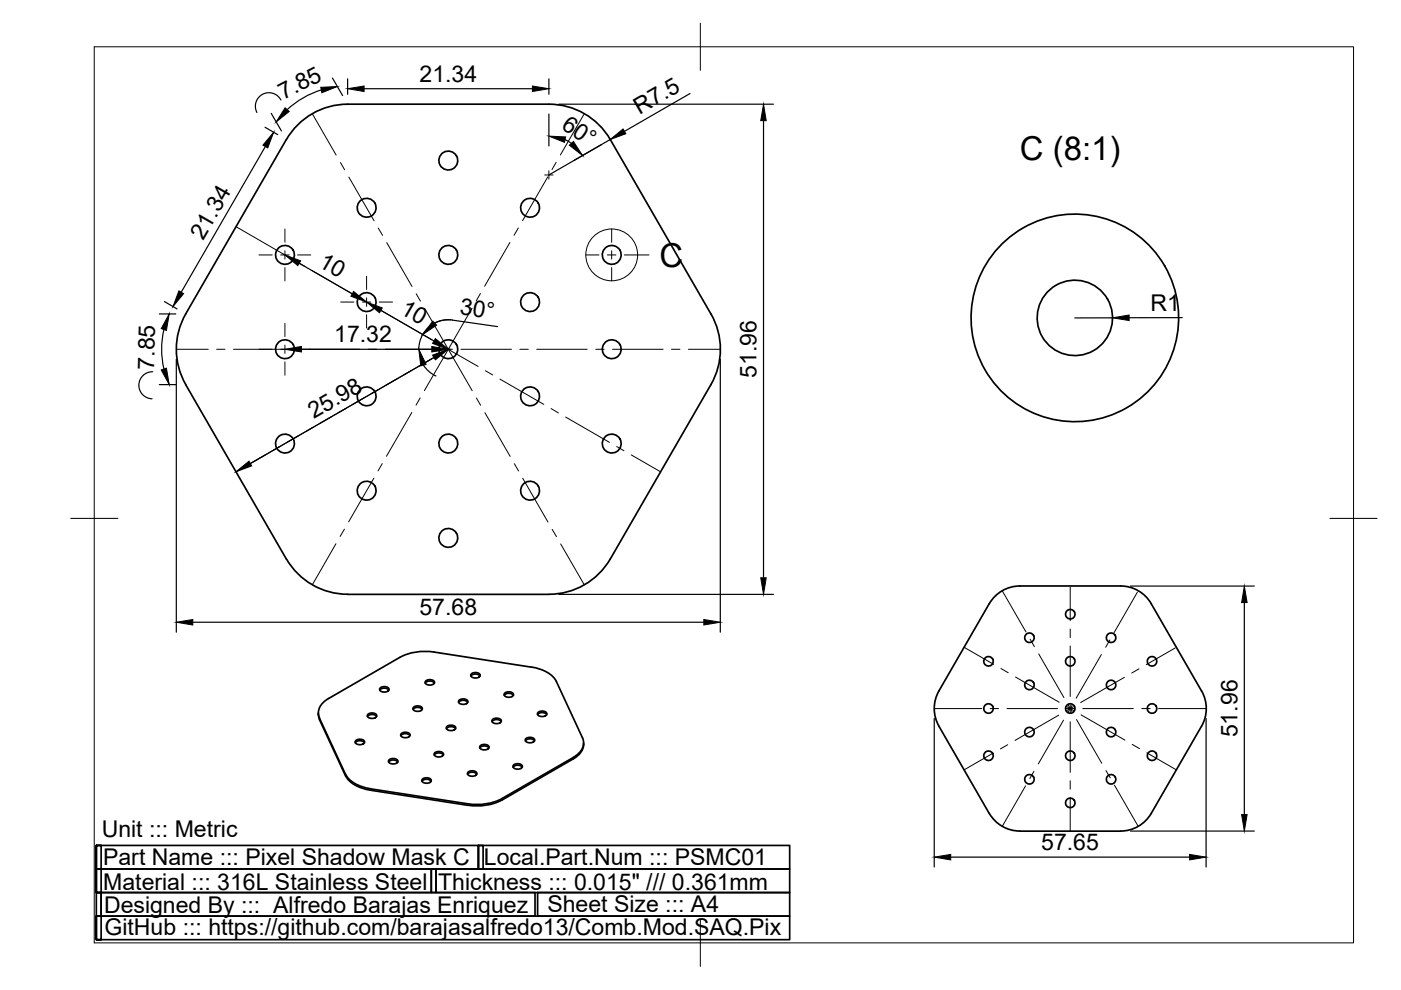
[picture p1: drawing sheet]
<svg xmlns="http://www.w3.org/2000/svg" width="297mm" height="210mm" viewBox="0 0 297 210" stroke-linecap="round" stroke-linejoin="round" font-family="sans-serif">
<!-- layer: Visible -->
<g fill="none" stroke="#000" stroke-width=".36">
<path d="M60.7 29.6l-21.3 37M73.7 22.1h42.7a15 15 0 0 1 13 7.5l21.3 37M73.7 22.1a15 15 0 0 0-13 7.5M39.4 66.5a15 15 0 0 0 0 15M150.7 66.5a15 15 0 0 1 0 15M39.4 81.5l21.3 37M150.7 81.5l-21.3 37a15 15 0 0 1-13 7.5M60.7 118.5a15 15 0 0 0 13 7.5M73.7 126h42.7M84.8 139.4l-15.1 8.7a3.3 3.3 0 0 0-1.9 4.2M84.8 139.4a11.5 11.5 0 0 1 7.2-1.1l20.6 3.1M67.5 151.1v.4"/>
<path d="M67.5 151.5l.3 1.1M67.7 152.6l5.6 11.9M67.7 152.3l5.6 11.9M75.3 157.5a1.31 1.31 0 0 1 2 0M75.4 157.1a1.25 1.25 0 0 1 1.9 .2 1.16 1.16 0 0 1-2 0zM77.9 151.9a1.31 1.31 0 0 1 1.9 0M77.9 151.5a1.25 1.25 0 0 1 2 .2 1.16 1.16 0 0 1-2 0zM80.5 146.3a1.31 1.31 0 0 1 1.9 0M80.5 145.9a1.25 1.25 0 0 1 2 .3 1.16 1.16 0 0 1-2 0zM85 156a1.31 1.31 0 0 1 1.9 0M85 155.6a1.25 1.25 0 0 1 2 .2 1.16 1.16 0 0 1-2.1 0zM87.6 150.4a1.31 1.31 0 0 1 1.9 0"/>
<path d="M87.6 150a1.25 1.25 0 0 1 2 .2 1.16 1.16 0 0 1-2.1 0zM90.2 144.8a1.31 1.31 0 0 1 1.9 0M90.2 144.5a1.25 1.25 0 0 1 1.9 .2 1.16 1.16 0 0 1-2 0zM92.1 159.7a1.25 1.25 0 0 1 1.9 .2 1.16 1.16 0 0 1-2 0zM94.7 154.5a1.31 1.31 0 0 1 1.9 0M94.7 154.1a1.25 1.25 0 0 1 1.9 .2 1.16 1.16 0 0 1-2 0zM97.2 148.9a1.31 1.31 0 0 1 2 0M97.3 148.5a1.25 1.25 0 0 1 1.9 .3 1.16 1.16 0 0 1-2 0zM99.8 143.3a1.31 1.31 0 0 1 2 0M99.9 143a1.25 1.25 0 0 1 1.9 .2 1.16 1.16 0 0 1-2 0zM101.7 158.6a1.31 1.31 0 0 1 2 0M101.8 158.2a1.25 1.25 0 0 1 1.9 .2 1.16 1.16 0 0 1-2 0z"/>
<path d="M104.3 153a1.31 1.31 0 0 1 2 0M104.4 152.6a1.25 1.25 0 0 1 1.9 .2 1.16 1.16 0 0 1-2 0zM106.9 147.4a1.31 1.31 0 0 1 1.9 0M106.9 147a1.25 1.25 0 0 1 2 .3 1.16 1.16 0 0 1-2 0zM111.4 157.1a1.31 1.31 0 0 1 1.9 0M111.4 156.7a1.25 1.25 0 0 1 2 .2 1.16 1.16 0 0 1-2 0zM112.7 141.4a6.9 6.9 0 0 1 5.3 3.1l5.5 11.9a3.3 3.3 0 0 1-2 4.2l-15.1 8.7a11.4 11.4 0 0 1-7.2 1.1M114 151.5a1.31 1.31 0 0 1 1.9 0M114 151.1a1.25 1.25 0 0 1 2 .2 1.16 1.16 0 0 1-2.1 0zM123.7 157.5a3.6 3.6 0 0 1-2.2 3.4l-15.1 8.7a11.7 11.7 0 0 1-7.2 1.1M199.1 146.5l10.7-18.5a7.5 7.5 0 0 1 6.4-3.8h21.4a7.5 7.5 0 0 1 6.5 3.8l10.6 18.5M199.1 146.5a7.5 7.5 0 0 0 0 7.5l10.6 18.5a7.6 7.6 0 0 0 6.5 3.7"/>
<path d="M254.8 146.5a7.5 7.5 0 0 1 0 7.5l-10.7 18.5a7.5 7.5 0 0 1-6.5 3.7M73.3 164.5a6.9 6.9 0 0 0 5.3 3M73.3 164.2a6.9 6.9 0 0 0 5.3 3M78.6 167.5l20.6 3.2M78.6 167.3l20.6 3.1M82.4 161.6a1.31 1.31 0 0 1 1.9 0M82.4 161.2a1.25 1.25 0 0 1 2 .2 1.16 1.16 0 0 1-2 0zM89.5 165.6a1.31 1.31 0 0 1 1.9 0M89.5 165.3a1.25 1.25 0 0 1 1.9 .2 1.16 1.16 0 0 1-2 0zM92.1 160.1a1.31 1.31 0 0 1 1.9 0M99.1 164.1a1.31 1.31 0 0 1 2 0M99.2 163.8a1.25 1.25 0 0 1 1.9 .2 1.16 1.16 0 0 1-2 0z"/>
<path d="M108.8 162.7a1.31 1.31 0 0 1 1.9 0M108.8 162.3a1.25 1.25 0 0 1 2 .2 1.16 1.16 0 0 1-2 0zM216.2 176.2h21.4"/>
<circle cx="95" cy="34" r="2"/>
<circle cx="60.4" cy="54" r="2"/>
<circle cx="77.7" cy="44.1" r="2"/>
<circle cx="95" cy="54" r="2"/>
<circle cx="112.4" cy="44.1" r="2"/>
<circle cx="129.7" cy="54" r="2"/>
<circle cx="60.4" cy="74" r="2"/>
<circle cx="77.7" cy="64.1" r="2"/>
<circle cx="95" cy="74" r="2"/>
<circle cx="112.4" cy="64.1" r="2"/>
<circle cx="129.7" cy="74" r="2"/>
<circle cx="227.9" cy="67.4" r="22"/>
<circle cx="227.9" cy="67.4" r="8"/>
<circle cx="60.4" cy="94" r="2"/>
<circle cx="77.7" cy="84" r="2"/>
<circle cx="95" cy="94" r="2"/>
<circle cx="112.4" cy="84" r="2"/>
<circle cx="129.7" cy="94" r="2"/>
<circle cx="77.7" cy="104" r="2"/>
<circle cx="95" cy="114" r="2"/>
<circle cx="112.4" cy="104" r="2"/>
<circle cx="218.3" cy="135.2" r="1.01"/>
<circle cx="226.9" cy="130.2" r="1.01"/>
<circle cx="235.6" cy="135.2" r="1.01"/>
<circle cx="209.6" cy="150.2" r="1.01"/>
<circle cx="209.6" cy="140.2" r="1.01"/>
<circle cx="218.3" cy="155.2" r="1.01"/>
<circle cx="218.3" cy="145.2" r="1.01"/>
<circle cx="226.9" cy="140.2" r="1.01"/>
<circle cx="226.9" cy="150.2" r="1.01"/>
<circle cx="235.6" cy="145.2" r="1.01"/>
<circle cx="235.6" cy="155.2" r="1.01"/>
<circle cx="244.3" cy="140.2" r="1.01"/>
<circle cx="244.3" cy="150.2" r="1.01"/>
<circle cx="209.6" cy="160.2" r="1.01"/>
<circle cx="218.3" cy="165.2" r="1.01"/>
<circle cx="226.9" cy="160.2" r="1.01"/>
<circle cx="226.9" cy="170.2" r="1.01"/>
<circle cx="235.6" cy="165.2" r="1.01"/>
<circle cx="244.3" cy="160.2" r="1.01"/>
</g>
<!-- layer: BORDER -->
<path d="M20 9.9h267v190h-267zM148.5 4.9v10M15 109.9h10M282 109.9h10M148.5 194.9v10" fill="none" stroke="#000" stroke-width=".21"/>
<!-- layer: TITLEBLOCK -->
<path d="M20.4 179.3h81v4.9h-81v-4.9v4.9h1v-4.9zM101.4 179.3h1v4.9h-1zM101.4 179.3h66v4.9h-66zM20.4 184.2h71v5h-71v-5v5h1v-5zM20.4 189.2h1v5h-1zM20.4 194.2h147v5h-147v-5v5h1v-5zM21.4 189.2h92v5h-92zM91.4 184.2h1v5h-1zM92.4 184.2h75v5h-75zM114 189.2h53.4v5h-53.4z" fill="none" stroke="#000" stroke-width=".36"/>
<!-- layer: Smart Centers -->
<g fill="none" stroke="#000" stroke-width=".21">
<path d="M66.2 24.1l5.1 8.8M72.2 34.5l.9 1.5M74 37.5l5.3 9.3M115.5 37.1h1.8M116.1 37.5l-5.3 9.3M116.4 36.2v1.8M117.9 34.4l-.9 1.6M123.9 24.1l-5.1 8.8M50 48.1l11.5 6.6M54.9 54.1h2.8M59.5 54.1h1.8M60.4 48.5v2.9"/>
<path d="M60.4 53.2v1.7M60.4 56.7v2.9M63.1 54.1h2.8M63.1 55.6l1.5 .9M66.2 57.4l9.3 5.4M77.7 58.6v2.8M80.2 48.4l.9 1.5M82 51.4l5.4 9.3M108.1 51.4l-5.4 9.3M109.9 48.3l-.9 1.6M124.2 54.1h2.8M128.8 54.1h1.8"/>
<path d="M129.7 48.5v2.9M129.7 53.2v1.7M129.7 56.7v2.9M132.4 54.1h2.8M37.4 74.1h6.8M45.9 74.1h1.8M49.5 74.1h11.8M60.4 68.6v2.8M60.4 73.2v1.7M60.4 76.7v2.9M62 74.1h14.3M72.2 64h2.8"/>
<path d="M76.8 64h1.8M77 63.6l1.5 .9M77.7 63.2v1.8M77.7 66.7v2.8M78.1 74.1h1.8M80.1 65.4l11.5 6.6M80.4 64h2.8M81.6 74.1h10.8M87.2 78.6l-1.5 .9M88.2 62.3l.9 1.5M90 65.4l10.1 17.4M94.1 74.1h1.8"/>
<path d="M95 74.1l-13.2 7.6M95.2 74.1l6.2 3.6M97.7 74.1h10.7M100.1 65.4l-10.1 17.4M101.9 62.2l-.9 1.6M102.9 78.6l1.6 .9M110.2 74.1h1.8M113.8 74.1h10.7M126.3 74.1h1.8M129.9 74.1h10.7M142.4 74.1h1.8M145.9 74.1h6.8"/>
<path d="M56.3 96.4l-6.3 3.6M66.4 90.6l-1.6 .9M70.2 88.4l-16.7 9.6M73.3 86.6l-1.5 .9M80.3 82.6l-1.6 .9M81 98.3l-.8 1.5M84.1 80.3l-16.2 9.4M87.3 87.5l-5.4 9.2M89.1 84.4l-.9 1.5M101 84.4l.9 1.5M102.8 87.5l5.4 9.3M106 80.4l9.3 5.3"/>
<path d="M109.1 98.3l.8 1.6M116.8 86.6l1.6 .9M119.9 88.4l9.3 5.4M130.7 94.7l1.6 .9M133.8 96.4l6.2 3.6M71.2 115.3l-5 8.7M73 112.2l-.9 1.5M79.3 101.4l-5.4 9.3M110.8 101.4l5.4 9.3M117.1 112.2l.9 1.6M118.9 115.3l5 8.7M204.4 137.2l6.3 3.7"/>
<path d="M212.5 125.3l5 8.7M218.4 135.5l.9 1.6M220.2 138.6l5.4 9.3M226.9 124.5v7.1M226.9 133.4v1.8M226.9 137v10.7M233.5 138.8l-5.3 9.3M235.3 135.7l-.9 1.5M241.2 125.6l-5 8.5M249.2 137.4l-6.2 3.5M198.1 150.2h10.1M209.9 150.2h1.8"/>
<path d="M210.6 159.7l-6.2 3.5M212.2 141.7l1.6 .9M213.5 150.2h10.7M213.7 157.9l-1.6 .9M215.3 143.5l9.3 5.4M224.5 151.6l-9.3 5.4M225.5 152.7l-5.4 9.3M226 150.2h1.8M226.1 149.8l1.6 .9M226.5 149.5l.9 1.5M226.9 149.5v1.7M226.9 153v10.8"/>
<path d="M227.3 149.6l-.9 1.5M227.6 149.9l-1.6 .8M228.2 152.6l5.4 9.2M229.2 151.6l9.3 5.3M229.6 150.2h10.7M238.4 143.6l-9.3 5.4M240.1 157.8l1.5 .9M241.5 141.8l-1.6 .9M242.1 150.2h1.8M243.1 159.6l6.3 3.6M245.6 150.2h10.1M217.4 166.6l-4.9 8.6"/>
<path d="M219.2 163.5l-.9 1.6M226.9 165.5v1.8M226.9 169.1v7.1M234.5 163.4l.9 1.5M236.3 166.5l5 8.7"/>
</g>
<!-- layer: Detail Boundary -->
<g fill="none" stroke="#000" stroke-width=".21">
<path d="M135.2 54.1h2.4"/>
<circle cx="129.7" cy="54" r="5.5"/>
</g>
<!-- layer: FD_Dimensions -->
<g fill="none" stroke="#000" stroke-width=".25">
<path d="M68.1 19.1a18.9 18.9 0 0 0-7.2 4.1M70.5 16.5l2.1 3.8M73.7 16.7v3.3M77.2 18.8h35.7M116.4 16.7v3.3M146.3 19.8l-13.9 8M56.2 27l2.7 1.5M56.3 31.1l-17.9 30.9M57.5 24l2.2 3.8M59.6 21.2a2.87 2.87 0 0 0-3.9-1.2 2.87 2.87 0 0 0-1.2 3.8M116.4 24.2v6.8M118.5 22.1h45.5"/>
<path d="M119.8 29.6l1.4 .8M129.4 29.6l-13 7.5M161.9 25.6v96.9M63.4 55.8l11.3 6.5M32.4 78.8a2.87 2.87 0 0 0-3 2.8 2.87 2.87 0 0 0 2.8 3M33.8 66.6h3.5M34.8 69.9a18.1 18.1 0 0 0 0 8.3M34.9 63.9l2.6 1.6M37.4 76.2v57.8M63.9 74.1h27.6M80.8 65.8l11.2 6.5M89.8 77.4l1.1 1.4 1.5 .9"/>
<path d="M92 75.8l-38.9 22.5M95.6 67.8l-1.8 .1-1.6 .6M95.9 67.9l9.6 1.4M95.9 67.9a6.3 6.3 0 0 0-7.1 6.1M152.7 76.2v57.8M235.9 67.4h-8M250.7 67.3l-11.3 .1M33.8 81.5h3.5M40.9 131.9h108.3M118.5 126h45.5M239.7 124.3h26.2M263.8 127.8v44.9"/>
<path d="M198.1 152.3v31.5M255.7 152.3v31.5M239.7 176.2h26.2M201.6 181.7h50.6"/>
</g>
<g fill="#000" stroke="#000" stroke-width=".21">
<path d="M68 18.5l3.5-.2-3.3 1.4zM73.7 18.8l3.5-.6v1.2zM112.9 18.2l3.5 .6-3.5 .6zM58 28l-1.2 3.4-1-.6zM60.5 22.9l.8 .7-2.8 2.3zM116.4 28.9l3.5 .1-.2 1.2zM120.7 30.8l.9-.8 1.9 3zM129.4 29.6l2.7-2.3 .6 1.1zM161.9 22.1l.6 3.5h-1.2zM60.4 54.1l3.3 1.2-.6 1zM35.9 66.6l-.6 3.5-1.1-.4zM34.2 78.4l1.1-.3 .6 3.4z"/>
<path d="M37.9 61.7l1 .6-2.2 2.7zM60.4 74.1l3.5-.6v1.1zM75 61.8l2.7 2.2-3.3-1.2zM77.7 64l3.3 1.3-.5 1zM88.8 74.1l1.5 3.2-1.1 .3zM91.5 73.5l3.5 .6-3.5 .5zM91.7 75.3l3.3-1.2-2.7 2.2zM92.3 71.8l2.7 2.3-3.3-1.3zM91.8 68.1l.8 .8-3 2zM235.9 67.4l3.5-.6v1.2zM50 100l2.8-2.2 .6 1zM37.4 131.9l3.5-.5v1.1z"/>
<path d="M149.2 131.4l3.5 .5-3.5 .6zM161.3 122.5h1.2l-.6 3.5zM263.8 124.3l.6 3.5h-1.2zM263.2 172.7h1.2l-.6 3.5zM198.1 181.7l3.5-.5v1.1zM252.2 181.2l3.5 .5-3.5 .6z"/>
</g>
<g font-size="7">
<text x="216.2" y="33.8">C (8:1)</text>
<text x="139.8" y="56.6">C</text>
</g>
<g font-size="4.9">
<text x="89" y="17.3">21.34</text>
<text x="60.1" y="21.3" transform="rotate(-27 60.1 21.3)">7.85</text>
<text x="118.9" y="27" transform="rotate(34 118.9 27)">60°</text>
<text x="135.6" y="24.3" transform="rotate(-30 135.6 24.3)">R7.5</text>
<text x="43.1" y="51" transform="rotate(-60 43.1 51)">21.34</text>
<text x="67.3" y="56.4" transform="rotate(30 67.3 56.4)">10</text>
<text x="243.9" y="66">R1</text>
<text x="84.6" y="66.4" transform="rotate(30 84.6 66.4)">10</text>
<text x="97.3" y="66.6" transform="rotate(8 97.3 66.6)">30°</text>
<text x="70.9" y="72.6">17.32</text>
<text x="32.7" y="78.4" transform="rotate(-89 32.7 78.4)">7.85</text>
<text x="160.4" y="80.2" transform="rotate(-90 160.4 80.2)">51.96</text>
<text x="66.5" y="88.8" transform="rotate(-30 66.5 88.8)">25.98</text>
<text x="88.9" y="130.5">57.68</text>
<text x="262.4" y="156.3" transform="rotate(-90 262.4 156.3)">51.96</text>
<text x="21.6" y="177.4">Unit ::: Metric</text>
<text x="21.9" y="183.4">Part Name ::: Pixel Shadow Mask C</text>
<text x="102.6" y="183.4">Local.Part.Num ::: PSMC01</text>
<text x="220.8" y="180.3">57.65</text>
<text x="21.9" y="188.8">Material ::: 316L Stainless Steel</text>
<text x="92.9" y="188.7">Thickness ::: 0.015&quot; /// 0.361mm</text>
<text x="22.1" y="193.6">Designed By ::: Alfredo Barajas Enriquez</text>
<text x="116.1" y="193.4">Sheet Size ::: A4</text>
<text x="22.2" y="198.3">GitHub ::: https://github.com/barajasalfredo13/Comb.Mod.SAQ.Pix</text>
</g>
</svg>
